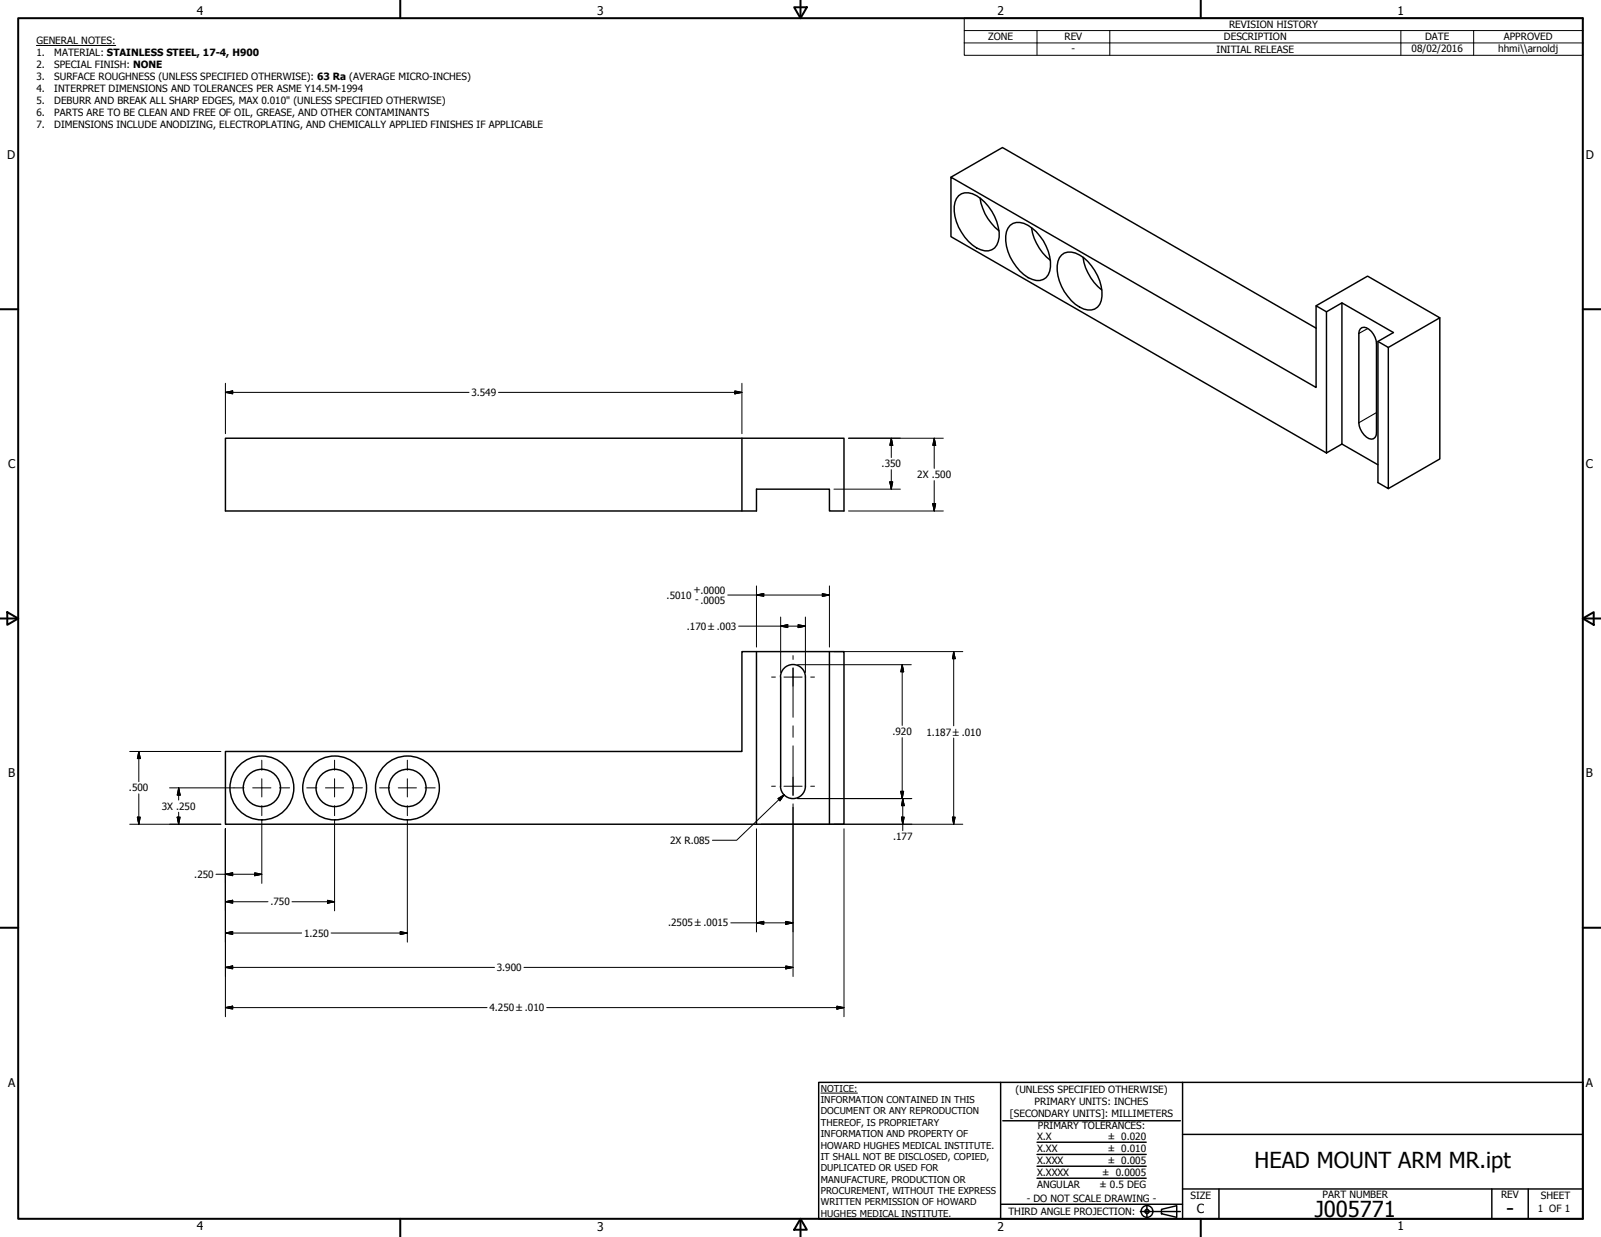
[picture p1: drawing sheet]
<svg xmlns="http://www.w3.org/2000/svg" width="559mm" height="432mm" viewBox="0 0 559 432" stroke-linecap="round" stroke-linejoin="round" font-family="sans-serif">
<!-- layer: Visible (ANSI) -->
<g fill="none" stroke="#000" stroke-width=".51">
<path d="M334.6 68.3a5.9 5.9 0 0 1 7.7 1 17.4 17.4 0 0 1 6.4 13.5 4.5 4.5 0 0 1-6.4 4.4 16.7 16.7 0 0 1-9.2-15.1l.7-2.8zM342.1 69.2a17.7 17.7 0 0 0 6.6 11.4M352.6 78.7a5.9 5.9 0 0 1 7.7 1 16.4 16.4 0 0 1 6.1 14.9 4.2 4.2 0 0 1-6.1 2.9 16.3 16.3 0 0 1-9-16.6zM360 79.5a17.8 17.8 0 0 0 6.6 11.4M370.5 89a5 5 0 0 1 6.3 0 16.3 16.3 0 0 1 7.6 16 4.3 4.3 0 0 1-6.1 2.9 16 16 0 0 1-9-16.7l.5-1.2zM378 89.8a17.9 17.9 0 0 0 6.6 11.4M463 108.8l5.4-3.1v49.3l-5.4 3.1zM468.4 105.7l17.9 10.4-5.4 3.1v49.3M474.8 114.8a2.07 2.07 0 0 1 3 .1 6.8 6.8 0 0 1 2.6 5.1v31.1a1.96 1.96 0 0 1-1.1 2.1 1.96 1.96 0 0 1-2.4-.6 7.2 7.2 0 0 1-2.6-5v-31.2zM259 153h-180.3v25.4h185.3v-7.6h25.5v7.6h5.1v-25.4h-35.6v25.4M468.4 155l12.5 7.2M264 227.5h-5v34.8h-180.3v25.4h185.3"/>
<path d="M264 227.5v60.2M264 227.5h25.5M272.4 236.3a4.3 4.3 0 0 1 4.4-4.3 4.3 4.3 0 0 1 4.3 4.3M272.5 236.3v38.1M281.1 236.3v38.1a4.3 4.3 0 0 1-4.3 4.4 4.3 4.3 0 0 1-4.4-4.4M289.5 227.5h5.1v60.2h-5.1M289.5 227.5v60.2M264 287.7h25.5"/>
<circle cx="91.4" cy="275.1" r="6.5"/>
<circle cx="91.4" cy="275" r="11.1"/>
<circle cx="116.8" cy="275.1" r="6.5"/>
<circle cx="116.8" cy="275" r="11.1"/>
<circle cx="142.2" cy="275.1" r="6.5"/>
<circle cx="142.2" cy="275" r="11.1"/>
</g>
<!-- layer: Visible Narrow (ANSI) -->
<path d="M477.4 114.7l-3.1 1.7M480.4 144l-6.1 3.6" fill="none" stroke="#000" stroke-width=".38"/>
<path d="M331.9 61.8l18-10.3 109.5 63.1M459.4 106.7l17.9-10.3 25.2 14.5-17.9 10.4M463 108.8l-3.6-2.1v28.6l-127.5-73.5v20.8l131.1 75.5M480.9 119.2l3.7 2.1v49.3l-3.7-2.1M502.5 110.9v49.3l-17.9 10.4" fill="none" stroke="#000" stroke-width=".51"/>
<!-- layer: Border (ANSI) -->
<g fill="none" stroke="#000" stroke-width=".7">
<path d="M6.3 6.3h546.1v419.1h-546.1zM139.7 0v6.3M277.2 2.5h4.4l-2.2 3.8zM279.4 0v6.3M419.1 0v6.3M0 107.9h6.3M552.4 107.9h6.4M0 215.9h6.3M2.5 213.7l3.8 2.2-3.8 2.2zM552.4 215.9l3.9-2.2v4.4zM552.4 215.9h6.4M0 323.8h6.3"/>
<path d="M552.4 323.8h6.4M139.7 425.4v6.4M279.4 425.4l2.2 3.9h-4.4zM279.4 425.4v6.4M419.1 425.4v6.4"/>
</g>
<!-- layer: Title (ANSI) -->
<g fill="none" stroke="#000" stroke-width=".51">
<path d="M285.8 377.8h266.6v47.6h-266.6zM349.2 377.8v47.6M412.7 377.8v47.6M350 391.2h62M361.9 398.7h38.1M412.7 396h139.7M361.9 411.3h38.1M361.9 407.1h38.1M361.9 403h38.1M412.7 415h139.7M425.4 415v10.4M520.7 415v10.4"/>
<path d="M533.4 415v10.4M349.2 420.4h63.5M398 422.9h14M400.3 420.6v4.6M405.4 422.1l5.3-1.2v4l-5.3-1.2z"/>
<circle cx="400.3" cy="422.9" r="2.06"/>
<circle cx="400.3" cy="422.9" r=".73"/>
</g>
<path d="M286.5 381.6h12.8" fill="none" stroke="#000" stroke-width=".35"/>
<!-- layer: Symbol (ANSI) -->
<path d="M12.7 15.9h27.7M336.5 10.7v-4.4h215.9v4.4M336.5 15h215.9M361.9 10.7v8.6M387.3 10.7v8.6M488.9 10.7v8.6M514.3 10.7v8.6M552.4 10.7h-215.9v4.3M552.4 10.7v8.6h-215.9v-4.3" fill="none" stroke="#000" stroke-width=".35"/>
<!-- layer: Center Mark (ANSI) -->
<g fill="none" stroke="#000" stroke-width=".35">
<path d="M269.3 236.3h1.3M273.6 236.3h6.4M276.8 228.9v1.3M276.8 233.2v6.3M283 236.3h1.3M81.7 275h3.5M88.2 275h6.4M91.4 265.4v3.5M91.4 271.8v6.4M97.5 275h3.6M107.1 275h3.5M113.6 275h6.4"/>
<path d="M116.8 265.4v3.5M116.8 271.8v6.4M122.9 275h3.6M132.5 275h3.5M139 275h6.4M142.2 265.4v3.5M142.2 271.8v6.4M148.3 275h3.6M269.3 274.4h1.3M273.6 274.4h6.4M276.8 271.3v6.3M283 274.4h1.3"/>
<path d="M91.4 281.2v3.5M116.8 281.2v3.5M142.2 281.2v3.5M276.8 280.6v1.3"/>
</g>
<!-- layer: Dimension (ANSI) -->
<g fill="none" stroke="#000" stroke-width=".35">
<path d="M78.7 137l2.5-.5v1zM78.7 133.8v17.6M78.7 137h85M174 137h85M256.5 136.5l2.5 .5-2.5 .5zM259 133.8v17.6M296.2 153h33M311.1 153l.5 2.4h-1zM311.1 153v6.7M326.1 153l.5 2.4h-1zM326.1 153v10.5M291.1 170.8h23.2"/>
<path d="M296.2 178.4h33M310.6 168.2h1l-.5 2.6zM311.1 164v6.8M325.6 175.8h1l-.5 2.6zM326.1 167.8v10.6M254 207.7h35.5M257.8 218.6h23.3M264 207.7l2.6-.5v1zM264 204.5v21.4M272.5 218.6l2.5-.5v1zM272.5 215.4v19.4M278.6 218.1l2.5 .5-2.5 .5z"/>
<path d="M281.1 215.4v19.4M287 207.2l2.5 .5-2.5 .5zM289.5 204.5v21.4M278.4 232h39.7M291.1 227.5h44.9M314.9 232l.5 2.5h-1zM314.9 232v21.2M332.9 227.5l.5 2.4h-1zM332.9 227.5v25.9M314.9 257.5v21.3M332.9 257.6v30.1M45.3 262.3h31.8"/>
<path d="M48.5 262.3l.5 2.5h-1.1zM48.5 262.3v10.6M48.5 277.1v10.6M59.2 275h22.5M62.4 275l.5 2.6h-1.1zM62.4 275v4.3M271.5 278.8l2.2-1.4-1.5 2.1zM273.7 277.4l-16.6 15.9h-8.4M278.4 278.8h39.9M314.4 276.2h1l-.5 2.6zM315.1 278.8l.5 2.4h-1zM315.1 278.8v11.1"/>
<path d="M45.3 287.7h31.8M47.9 285.2h1.1l-.5 2.5zM61.8 285.2h1.1l-.5 2.5zM62.4 283.5v4.2M78.7 289.3v65.6M91.4 286.3v22.1M116.8 286.3v31.6M142.2 286.3v42.6M264 289.3v36M265.6 287.7h70.4M276.8 281.9v59M294.6 289.3v65.6"/>
<path d="M314.6 285.2h1l-.5 2.5zM332.4 285.2h1l-.5 2.5zM75.4 305.2h16M78.7 305.2l2.5-.5v1zM78.7 314.8l2.5-.5v1zM78.7 314.8h14.8M88.9 304.7l2.5 .5-2.5 .5zM101.9 314.8h14.9M114.3 314.3l2.5 .5-2.5 .5zM78.7 325.7l2.5-.5v1zM78.7 337.7l2.5-.5v1zM78.7 325.7h26.6"/>
<path d="M78.7 337.7h93.9M115.6 325.7h26.6M139.7 325.2l2.5 .5-2.5 .5zM182.9 337.7h93.9M255.1 322.1h21.7M264 322.1l2.6-.5v1zM274.3 337.2l2.5 .5-2.5 .5zM274.3 321.6l2.5 .5-2.5 .5zM78.7 351.7l2.5-.5v1zM78.7 351.7h91.3M190.8 351.7h103.8M292.1 351.2l2.5 .5-2.5 .5z"/>
</g>
<g fill="#000" stroke="#000" stroke-width=".35">
<path d="M78.7 137l2.5-.5zM78.7 137l2.5-.5v1zM256.5 137.5l2.5-.5zM256.5 136.5l2.5 .5-2.5 .5zM311.1 153l.5 2.4zM311.1 153l.5 2.4h-1zM326.1 153l.5 2.4zM326.1 153l.5 2.4h-1zM310.6 168.2l.5 2.6zM310.6 168.2h1l-.5 2.6zM325.6 175.8l.5 2.6zM325.6 175.8h1l-.5 2.6z"/>
<path d="M264 207.7l2.6-.5zM264 207.7l2.6-.5v1zM272.5 218.6l2.5-.5zM272.5 218.6l2.5-.5v1zM278.6 219.1l2.5-.5zM278.6 218.1l2.5 .5-2.5 .5zM287 208.2l2.5-.5zM287 207.2l2.5 .5-2.5 .5zM314.9 232l.5 2.5zM314.9 232l.5 2.5h-1zM332.9 227.5l.5 2.4zM332.9 227.5l.5 2.4h-1z"/>
<path d="M48.5 262.3l.5 2.5zM48.5 262.3l.5 2.5h-1.1zM62.4 275l.5 2.6zM62.4 275l.5 2.6h-1.1zM273.7 277.4l-1.5 2.1zM271.5 278.8l2.2-1.4-1.5 2.1zM314.4 276.2l.5 2.6zM314.4 276.2h1l-.5 2.6zM47.9 285.2l.6 2.5zM47.9 285.2h1.1l-.5 2.5zM61.8 285.2l.6 2.5zM61.8 285.2h1.1l-.5 2.5z"/>
<path d="M314.6 285.2l.5 2.5zM314.6 285.2h1l-.5 2.5zM315.1 278.8l.5 2.4zM315.1 278.8l.5 2.4h-1zM332.4 285.2l.5 2.5zM332.4 285.2h1l-.5 2.5zM78.7 305.2l2.5-.5zM78.7 305.2l2.5-.5v1zM78.7 314.8l2.5-.5zM78.7 314.8l2.5-.5v1zM88.9 305.7l2.5-.5zM88.9 304.7l2.5 .5-2.5 .5z"/>
<path d="M114.3 315.3l2.5-.5zM114.3 314.3l2.5 .5-2.5 .5zM78.7 325.7l2.5-.5zM78.7 325.7l2.5-.5v1zM78.7 337.7l2.5-.5zM78.7 337.7l2.5-.5v1zM139.7 326.2l2.5-.5zM139.7 325.2l2.5 .5-2.5 .5zM264 322.1l2.6-.5zM264 322.1l2.6-.5v1zM274.3 338.2l2.5-.5zM274.3 337.2l2.5 .5-2.5 .5z"/>
<path d="M274.3 322.6l2.5-.5zM274.3 321.6l2.5 .5-2.5 .5zM78.7 351.7l2.5-.5zM78.7 351.7l2.5-.5v1zM292.1 352.2l2.5-.5zM292.1 351.2l2.5 .5-2.5 .5z"/>
</g>
<!-- layer: Centerline (ANSI) -->
<path d="M276.8 233.2v17.2M276.8 253.4v4M276.8 260.3v17.3" fill="none" stroke="#000" stroke-width=".35"/>
<g font-size="7.7">
<text x="437.9" y="407.6">HEAD MOUNT ARM MR.ipt</text>
<text x="458.9" y="424.8">J005771</text>
<text x="525.7" y="424.4">-</text>
</g>
<text font-size="4.4" x="417.8" y="423.5">C</text>
<g font-size="4.2">
<text x="68.7" y="5.3">4</text>
<text x="208.4" y="5.3">3</text>
<text x="348.1" y="5.3">2</text>
<text x="487.8" y="5.3">1</text>
<text x="2.5" y="55.5">D</text>
<text x="553.5" y="55.5">D</text>
<text x="2.8" y="163.4">C</text>
<text x="553.5" y="163.4">C</text>
<text x="2.9" y="271.4">B</text>
<text x="553.5" y="271.4">B</text>
<text x="2.8" y="379.3">A</text>
<text x="553.5" y="379.3">A</text>
<text x="68.7" y="429.5">4</text>
<text x="208.4" y="429.6">3</text>
<text x="348.1" y="429.6">2</text>
<text x="487.8" y="429.5">1</text>
</g>
<g font-size="3.5">
<text x="429" y="9.8">REVISION HISTORY</text>
<text x="12.7" y="15.3">GENERAL NOTES:</text>
<text x="344.9" y="14.1">ZONE</text>
<text x="371.5" y="14.1">REV</text>
<text x="427.2" y="14.1">DESCRIPTION</text>
<text x="497.4" y="14.1">DATE</text>
<text x="524.9" y="14.1">APPROVED</text>
<text x="12.7" y="19.5">1.</text>
<text x="12.7" y="23.7">2.</text>
<text x="18.9" y="19.5">MATERIAL: STAINLESS STEEL, 17-4, H900</text>
<text x="18.9" y="23.7">SPECIAL FINISH: NONE</text>
<text x="374" y="18.3">-</text>
<text x="424.6" y="18.4">INITIAL RELEASE</text>
<text x="492.7" y="18.2">08/02/2016</text>
<text x="522.9" y="18.1">hhmi\\arnoldj</text>
<text x="12.7" y="27.8">3.</text>
<text x="18.9" y="27.8">SURFACE ROUGHNESS (UNLESS SPECIFIED OTHERWISE): 63 Ra (AVERAGE MICRO-INCHES)</text>
<text x="12.7" y="32">4.</text>
<text x="18.9" y="32">INTERPRET DIMENSIONS AND TOLERANCES PER ASME Y14.5M-1994</text>
<text x="12.7" y="36.2">5.</text>
<text x="12.7" y="40.4">6.</text>
<text x="18.9" y="36.2">DEBURR AND BREAK ALL SHARP EDGES, MAX 0.010&quot; (UNLESS SPECIFIED OTHERWISE)</text>
<text x="18.9" y="40.4">PARTS ARE TO BE CLEAN AND FREE OF OIL, GREASE, AND OTHER CONTAMINANTS</text>
<text x="12.7" y="44.6">7.</text>
<text x="18.9" y="44.6">DIMENSIONS INCLUDE ANODIZING, ELECTROPLATING, AND CHEMICALLY APPLIED FINISHES IF APPLICABLE</text>
<text x="164.5" y="138.2">3.549</text>
<text x="307.7" y="163.1">.350</text>
<text x="320.2" y="166.9">2X .500</text>
<text x="232.7" y="209">.5010</text>
<text x="242" y="207">+.0000</text>
<text x="242.6" y="210.6">- .0005</text>
<text x="239.7" y="219.8">.170 ±.003</text>
<text x="311.5" y="256.7">.920</text>
<text x="323.3" y="256.8">1.187 ±.010</text>
<text x="45" y="276.3">.500</text>
<text x="56.5" y="282.6">3X .250</text>
<text x="311.7" y="293.3">.177</text>
<text x="233.9" y="294.6">2X R.085</text>
<text x="67.8" y="306.5">.250</text>
<text x="94.4" y="316">.750</text>
<text x="233.2" y="323.4">.2505 ±.0015</text>
<text x="106.1" y="327">1.250</text>
<text x="173.4" y="339">3.900</text>
<text x="170.8" y="353">4.250 ±.010</text>
<text x="354.5" y="381.6">(UNLESS SPECIFIED OTHERWISE)</text>
<text x="352.5" y="390">[SECONDARY UNITS]: MILLIMETERS</text>
<text x="361.1" y="385.8">PRIMARY UNITS: INCHES</text>
<text x="362.3" y="394.1">PRIMARY TOLERANCES:</text>
<text x="361.9" y="397.9">X.X</text>
<text x="386.7" y="398">± 0.020</text>
<text x="361.9" y="402.1">X.XX</text>
<text x="361.9" y="406.3">X.XXX</text>
<text x="386.7" y="402.1">± 0.010</text>
<text x="386.7" y="406.3">± 0.005</text>
<text x="361.9" y="410.5">X.XXXX</text>
<text x="384.7" y="410.5">± 0.0005</text>
<text x="358.4" y="419.7">- DO NOT SCALE DRAWING -</text>
<text x="361.9" y="414.6">ANGULAR</text>
<text x="383.8" y="414.7">± 0.5 DEG</text>
<text x="415.5" y="418.4">SIZE</text>
<text x="461.6" y="418.3">PART NUMBER</text>
<text x="523.9" y="418.3">REV</text>
<text x="537.8" y="418.4">SHEET</text>
<text x="352" y="424.2">THIRD ANGLE PROJECTION:</text>
<text x="536.7" y="423.2">1 OF 1</text>
</g>
<g font-size="3.3">
<text x="286.5" y="381.1">NOTICE:</text>
<text x="286.5" y="385">INFORMATION CONTAINED IN THIS</text>
<text x="286.5" y="389">DOCUMENT OR ANY REPRODUCTION</text>
<text x="286.5" y="392.9">THEREOF, IS PROPRIETARY</text>
<text x="286.5" y="396.9">INFORMATION AND PROPERTY OF</text>
<text x="286.5" y="400.9">HOWARD HUGHES MEDICAL INSTITUTE.</text>
<text x="286.5" y="404.9">IT SHALL NOT BE DISCLOSED, COPIED,</text>
<text x="286.5" y="408.9">DUPLICATED OR USED FOR</text>
<text x="286.5" y="412.8">MANUFACTURE, PRODUCTION OR</text>
<text x="286.5" y="416.8">PROCUREMENT, WITHOUT THE EXPRESS</text>
<text x="286.5" y="420.8">WRITTEN PERMISSION OF HOWARD</text>
<text x="286.5" y="424.8">HUGHES MEDICAL INSTITUTE.</text>
</g>
</svg>
